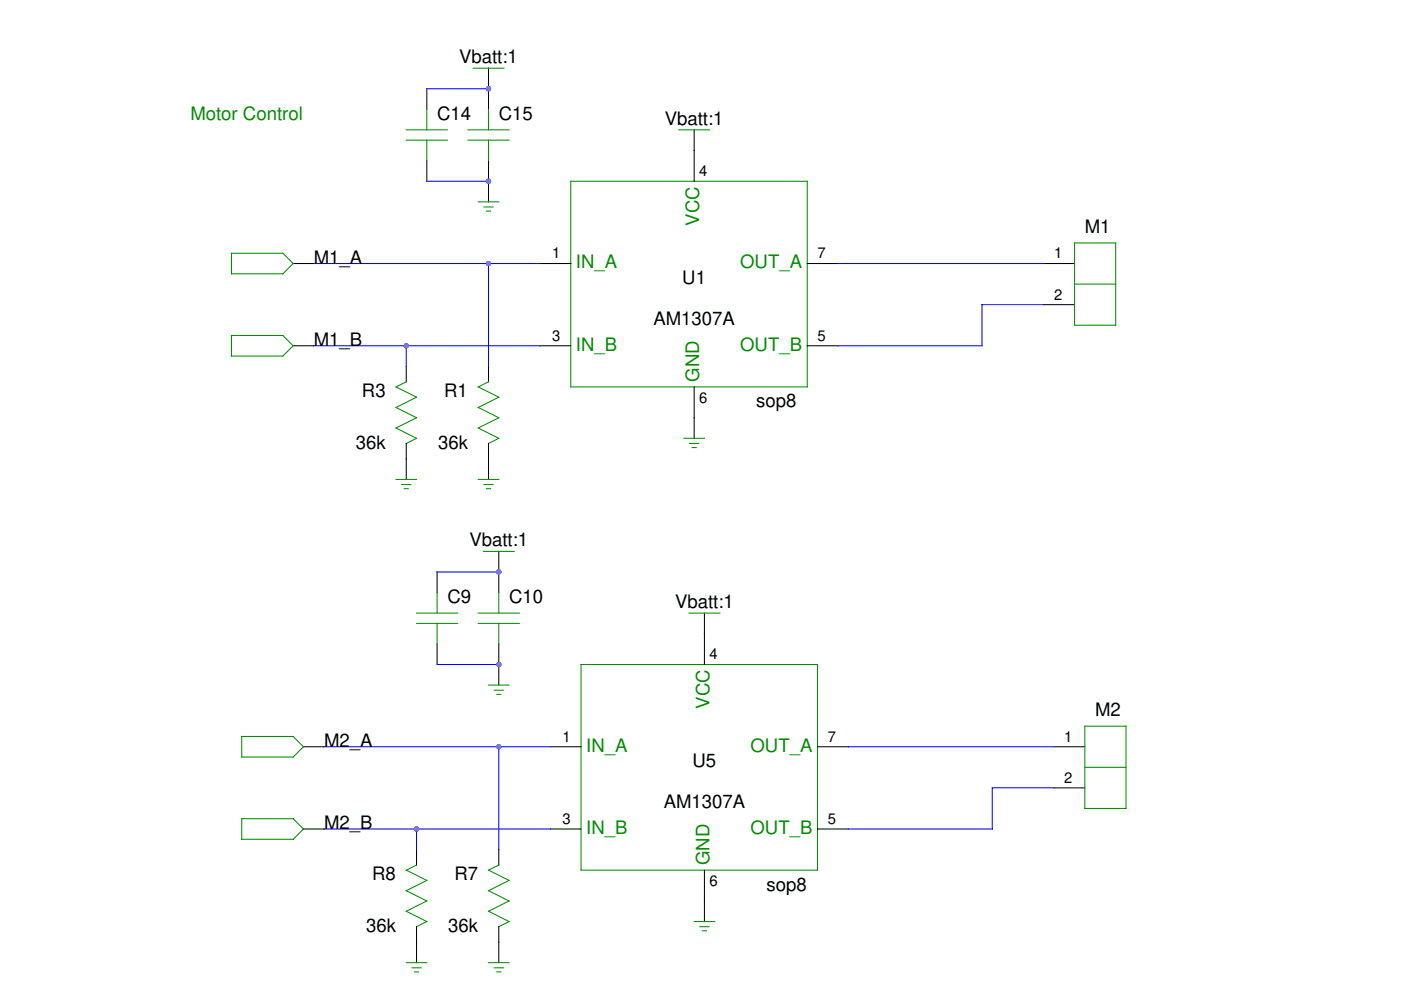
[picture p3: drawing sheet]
<svg xmlns="http://www.w3.org/2000/svg" width="297mm" height="210mm" viewBox="0 0 297 210" stroke-linecap="round" stroke-linejoin="round" font-family="sans-serif">
<g fill="none" stroke="#000" stroke-width=".22">
<path d="M90.5 18.8v4.4M103.6 18.8v4.4M90.5 34.1v4.3M103.6 34.1v4.3M147.2 31.9v6.5M114.5 55.9h6.5M171.2 55.9h6.5M221.3 55.9h6.5M114.5 73.3h6.5M171.2 73.3h6.5M221.3 64.6h6.5M147.2 82v10.9"/>
<path d="M223.5 158.3h6.5M223.5 167h6.5"/>
</g>
<g fill="none" stroke="#008b00" stroke-width=".22">
<path d="M86.1 29.7h8.8M86.1 27.5h8.8M90.5 23.2v4.3M90.5 29.7v4.4M99.2 29.7h8.7M99.2 27.5h8.7M103.6 23.2v4.3M103.6 29.7v4.4M121 38.4h50.2v43.6h-50.2zM227.8 51.5h8.8v17.5h-8.8zM227.8 60.2h8.8M145 92.9h4.4"/>
<path d="M146.2 94h2M146.7 94.9h.9M230 154h8.7v17.4h-8.7zM230 162.7h8.7"/>
</g>
<path d="M177.7 55.9h43.6M221.3 64.6h-13.1v8.7h-30.5" fill="none" stroke="#00f" stroke-width=".22"/>
<g fill="#a020f0">
<circle cx="103.6" cy="38.4" r=".55"/>
<circle cx="103.6" cy="18.8" r=".55"/>
</g>
<path d="M103.6 38.4v4.4M147.2 27.5v4.4" fill="none" stroke="#000" stroke-width=".22"/>
<path d="M143.9 27.5h6.5M101.4 42.8h4.4M102.6 43.9h2M103.1 44.8h.9" fill="none" stroke="#008b00" stroke-width=".22"/>
<circle cx="103.6" cy="38.4" r=".55" fill="#a020f0"/>
<path d="M90.5 18.8h13.1M90.5 38.4h13.1M66.5 55.9h48M103.6 55.9v21.8M66.5 73.3h48M86.1 73.3v4.4M179.9 158.3h43.6M223.5 167h-13.1v8.8h-30.5" fill="none" stroke="#00f" stroke-width=".22"/>
<g fill="none" stroke="#008b00" stroke-width=".22">
<path d="M86.1 80.9l-2.1 1.1 4.3 2.2-4.3 2.2 4.3 2.2-4.3 2.2 4.3 2.1-2.2 1.1M103.6 80.9l-2.2 1.1 4.4 2.2-4.4 2.2 4.4 2.2-4.4 2.2 4.4 2.1-2.2 1.1M84 101.7h4.3M85.2 102.7h1.9M85.7 103.6h.9M101.4 101.7h4.4M102.6 102.7h2M103.1 103.6h.9M88.3 132.2h8.7M88.3 130h8.7M92.7 125.6v4.4M92.7 132.2v4.3"/>
<path d="M101.4 132.2h8.7M101.4 130h8.7M105.8 125.6v4.4M105.8 132.2v4.3M123.2 140.9h50.1v43.6h-50.1zM147.2 195.4h4.3M148.4 196.5h1.9M148.9 197.4h.9"/>
</g>
<g fill="none" stroke="#000" stroke-width=".22">
<path d="M86.1 77.7v3.3M103.6 77.7v3.3M86.1 94v7.7M103.6 94v7.7M92.7 121.3v4.3M92.7 136.5v4.4M105.8 121.3v4.3M105.8 136.5v4.4M149.4 134.4v6.5M116.7 158.3h6.5M173.3 158.3h6.6M116.7 175.8h6.5"/>
<path d="M173.3 175.8h6.6M149.4 184.5v10.9"/>
</g>
<g fill="#a020f0">
<circle cx="105.8" cy="140.9" r=".55"/>
<circle cx="105.8" cy="121.3" r=".54"/>
</g>
<path d="M105.8 140.9v4.4" fill="none" stroke="#000" stroke-width=".22"/>
<path d="M103.6 145.3h4.3M104.8 146.3h1.9M105.3 147.2h.9" fill="none" stroke="#008b00" stroke-width=".22"/>
<circle cx="105.8" cy="140.9" r=".55" fill="#a020f0"/>
<path d="M92.7 121.3h13.1M68.7 158.3h48M92.7 140.9h13.1M105.8 158.3v21.8M68.7 175.8h48M88.3 175.8v4.3" fill="none" stroke="#00f" stroke-width=".22"/>
<g fill="none" stroke="#008b00" stroke-width=".22">
<path d="M100.3 14.5h6.5M49.1 53.7h10.9l2.2 2.2-2.2 2.2h-10.9zM49.1 71.1h10.9l2.2 2.2-2.2 2.2h-10.9zM51.3 156.2h10.9l2.1 2.1-2.1 2.2h-10.9zM51.3 173.6h10.9l2.1 2.2-2.1 2.1h-10.9zM88.3 183.4l-2.2 1.1 4.4 2.2-4.4 2.1 4.4 2.2-4.4 2.2 4.4 2.2-2.2 1.1M105.8 183.4l-2.2 1.1 4.3 2.2-4.3 2.1 4.3 2.2-4.3 2.2 4.3 2.2-2.1 1.1M86.1 204.1h4.4M87.3 205.2h2M87.9 206.1h.9M103.6 204.1h4.3M104.8 205.2h1.9"/>
<path d="M105.3 206.1h.9"/>
</g>
<path d="M103.6 14.5v4.3M62.2 55.9h4.3M62.2 73.3h4.3M64.3 158.3h4.4M64.3 175.8h4.4M88.3 180.1v3.3M88.3 196.5v7.6M105.8 180.1v3.3M105.8 196.5v7.6" fill="none" stroke="#000" stroke-width=".22"/>
<circle cx="103.6" cy="18.8" r=".55" fill="#a020f0"/>
<path d="M105.8 116.9v4.4" fill="none" stroke="#000" stroke-width=".22"/>
<path d="M102.5 116.9h6.5" fill="none" stroke="#008b00" stroke-width=".22"/>
<circle cx="105.8" cy="121.3" r=".54" fill="#a020f0"/>
<path d="M149.4 130v4.4" fill="none" stroke="#000" stroke-width=".22"/>
<path d="M146.1 130h6.5" fill="none" stroke="#008b00" stroke-width=".22"/>
<g fill="#a020f0">
<circle cx="103.6" cy="38.4" r=".55"/>
<circle cx="103.6" cy="18.8" r=".55"/>
<circle cx="103.6" cy="55.9" r=".55"/>
<circle cx="86.1" cy="73.3" r=".55"/>
<circle cx="105.8" cy="140.9" r=".55"/>
<circle cx="105.8" cy="121.3" r=".54"/>
<circle cx="105.8" cy="158.3" r=".55"/>
<circle cx="88.3" cy="175.8" r=".55"/>
</g>
<g font-size="3.9">
<text x="97.3" y="13.4">Vbatt:1</text>
<text x="92.7" y="25.4">C14</text>
<text x="105.8" y="25.4">C15</text>
<text x="140.9" y="26.4">Vbatt:1</text>
<text x="230" y="49.3">M1</text>
<text x="66.5" y="55.9">M1_A</text>
<text x="144.7" y="60.2">U1</text>
<text x="138.5" y="69">AM1307A</text>
<text x="66.5" y="73.3">M1_B</text>
<text x="76.7" y="84.2">R3</text>
<text x="94.2" y="84.2">R1</text>
<text x="160.3" y="86.4">sop8</text>
<text x="75.4" y="95.1">36k</text>
<text x="92.9" y="95.1">36k</text>
<text x="99.5" y="115.8">Vbatt:1</text>
<text x="94.9" y="127.8">C9</text>
<text x="107.9" y="127.8">C10</text>
<text x="143.1" y="128.9">Vbatt:1</text>
<text x="232.2" y="151.8">M2</text>
<text x="68.7" y="158.3">M2_A</text>
<text x="146.8" y="162.7">U5</text>
<text x="140.7" y="171.4">AM1307A</text>
<text x="68.7" y="175.8">M2_B</text>
<text x="78.9" y="186.7">R8</text>
<text x="96.4" y="186.7">R7</text>
<text x="162.5" y="188.8">sop8</text>
<text x="77.6" y="197.6">36k</text>
<text x="95" y="197.6">36k</text>
</g>
<g font-size="3.9" fill="#008b00">
<text x="40.4" y="25.4">Motor Control</text>
<text x="148.2" y="47.8" transform="rotate(-90 148.2 47.8)">VCC</text>
<text x="122.1" y="56.9">IN_A</text>
<text x="156.9" y="56.9">OUT_A</text>
<text x="122.1" y="74.3">IN_B</text>
<text x="156.9" y="74.4">OUT_B</text>
<text x="148.2" y="80.9" transform="rotate(-90 148.2 80.9)">GND</text>
<text x="150.4" y="150.3" transform="rotate(-90 150.4 150.3)">VCC</text>
<text x="124.3" y="159.4">IN_A</text>
<text x="159.1" y="159.4">OUT_A</text>
<text x="124.3" y="176.8">IN_B</text>
<text x="159.1" y="176.8">OUT_B</text>
<text x="150.4" y="183.4" transform="rotate(-90 150.4 183.4)">GND</text>
</g>
<g font-size="3.1">
<text x="148.3" y="37.3">4</text>
<text x="117.1" y="54.8">1</text>
<text x="173.3" y="54.8">7</text>
<text x="223.5" y="54.8">1</text>
<text x="223.5" y="63.5">2</text>
<text x="117.1" y="72.2">3</text>
<text x="173.3" y="72.2">5</text>
<text x="148.3" y="85.4">6</text>
<text x="150.4" y="139.8">4</text>
<text x="119.3" y="157.2">1</text>
<text x="175.5" y="157.2">7</text>
<text x="225.7" y="157.2">1</text>
<text x="225.7" y="166">2</text>
<text x="119.3" y="174.7">3</text>
<text x="175.5" y="174.7">5</text>
<text x="150.4" y="187.8">6</text>
</g>
</svg>
